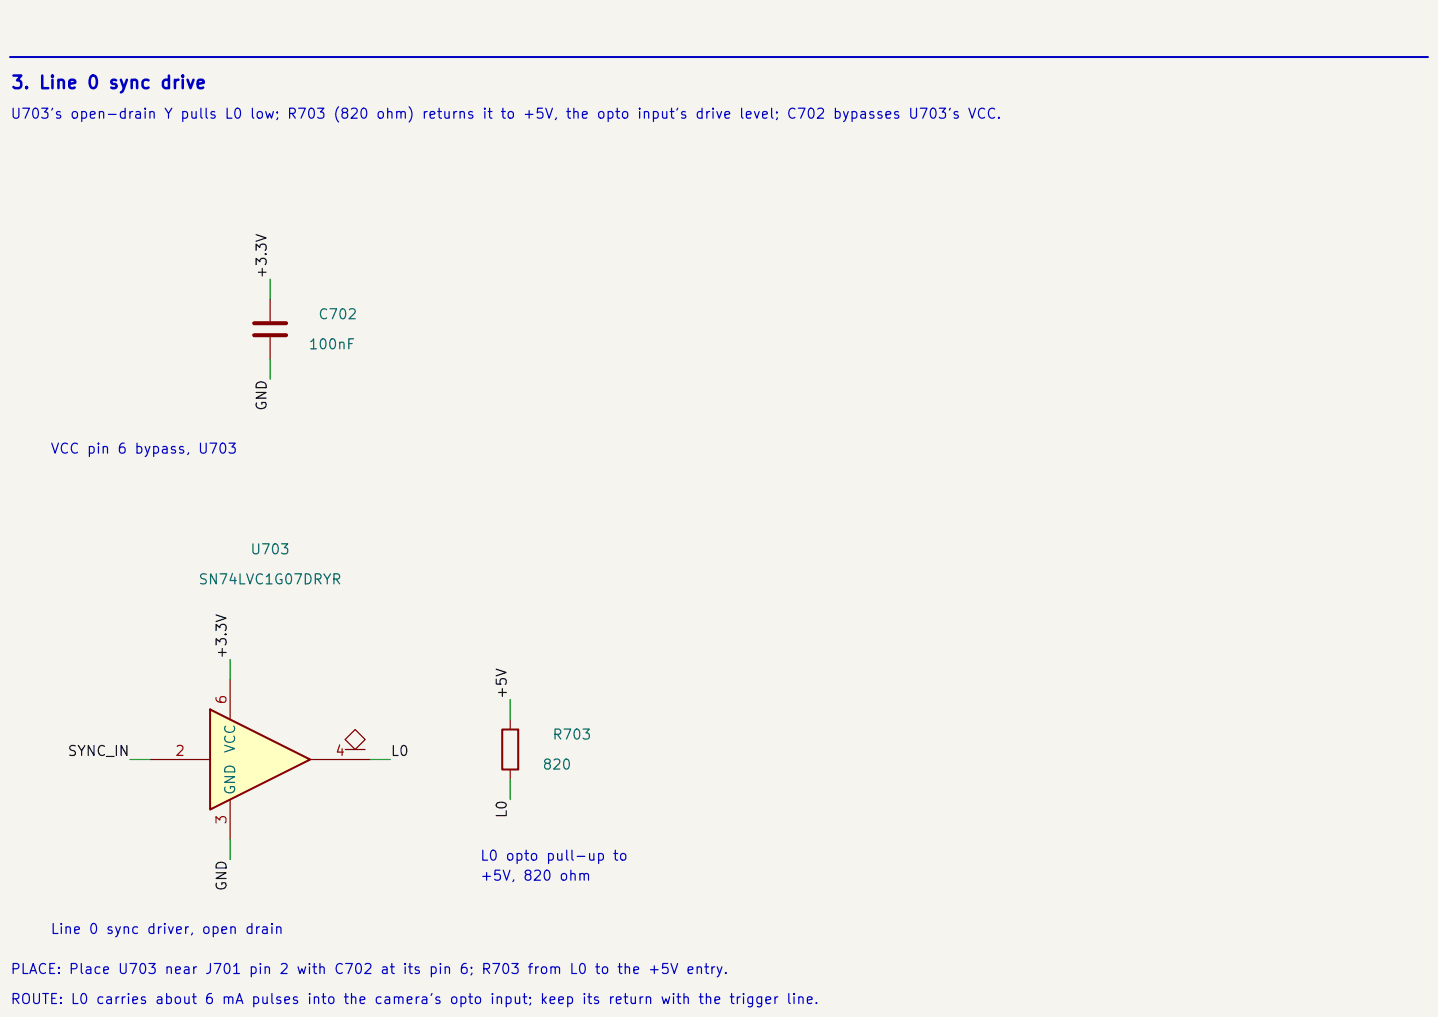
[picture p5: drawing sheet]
<svg xmlns="http://www.w3.org/2000/svg" width="297mm" height="210mm" viewBox="0 0 297 210" stroke-linecap="round" stroke-linejoin="round" font-family="sans-serif">
<path d="M-.1 -.1h297.2v210.2h-297.2z" fill="#f5f4ef" stroke="#f5f4ef" stroke-width=".21"/>
<path d="M43.4 146.5l20.7 10.3-20.7 10.4z" fill="#ffffc2"/>
<path d="M43.4 146.5l20.7 10.3-20.7 10.4zM103.7 150.6h3.3v8.3h-3.3z" fill="none" stroke="#840000" stroke-width=".41"/>
<path d="M55.8 61.8v4.5M55.8 69.6v4.6M31 156.8h12.4M47.5 140.3v8.3M64.1 156.8h12.4M71.3 152.7l2.1-2.1 2 2.1-2 2.1zM71.3 154.8h4.1M105.4 148.6v2M105.4 158.9v2.1M47.5 165.1v8.3" fill="none" stroke="#840000" stroke-width=".25"/>
<path d="M52.5 66.7h6.6M52.5 69.2h6.6" fill="none" stroke="#840000" stroke-width=".83"/>
<path d="M2.1 11.8h292.8" fill="none" stroke="#0000c2" stroke-width=".41"/>
<path d="M55.8 57.7v4.1M55.8 74.2v4.1M47.5 136.2v4.1M26.9 156.8h4.1M76.5 156.8h4.1M105.4 144.4v4.2M47.5 173.4v4.1M105.4 161v4.1" fill="none" stroke="#009600" stroke-width=".25"/>
<text font-size="2.6" fill="#0000c2" x="2.1" y="19">3. Line 0 sync drive</text>
<g font-size="2.1" fill="#0000c2">
<text x="2" y="25">U703's open-drain Y pulls L0 low; R703 (820 ohm) returns it to +5V, the opto input's drive level; C702 bypasses U703's VCC.</text>
<text x="10.3" y="94.2">VCC pin 6 bypass, U703</text>
<text x="99" y="178.2">L0 opto pull-up to</text>
<text x="99" y="182.4">+5V, 820 ohm</text>
<text x="10.3" y="193.4">Line 0 sync driver, open drain</text>
<text x="2" y="201.6">PLACE: Place U703 near J701 pin 2 with C702 at its pin 6; R703 from L0 to the +5V entry.</text>
<text x="2" y="207.8">ROUTE: L0 carries about 6 mA pulses into the camera's opto input; keep its return with the trigger line.</text>
</g>
<g font-size="2.1" fill="#0f0f0f">
<text x="55.6" y="57.7" transform="rotate(-90 55.6 57.7)">+3.3V</text>
<text x="55.6" y="85" transform="rotate(-90 55.6 85)">GND</text>
<text x="47.3" y="136.2" transform="rotate(-90 47.3 136.2)">+3.3V</text>
<text x="105.2" y="144.5" transform="rotate(-90 105.2 144.5)">+5V</text>
<text x="13.8" y="156.6">SYNC_IN</text>
<text x="80.5" y="156.6">L0</text>
<text x="105.2" y="169.1" transform="rotate(-90 105.2 169.1)">L0</text>
<text x="47.3" y="184.2" transform="rotate(-90 47.3 184.2)">GND</text>
</g>
<g font-size="2.1" fill="#006464">
<text x="65.6" y="66.5">C702</text>
<text x="63.6" y="72.6">100nF</text>
<text x="51.5" y="115">U703</text>
<text x="40.8" y="121.2">SN74LVC1G07DRYR</text>
<text x="49.1" y="155.7" transform="rotate(-90 49.1 155.7)">VCC</text>
<text x="113.9" y="153.2">R703</text>
<text x="111.9" y="159.4">820</text>
<text x="49.1" y="164.3" transform="rotate(-90 49.1 164.3)">GND</text>
</g>
<g font-size="2.1" fill="#a90000">
<text x="47.3" y="145.6" transform="rotate(-90 47.3 145.6)">6</text>
<text x="36" y="156.6">2</text>
<text x="69.1" y="156.6">4</text>
<text x="47.3" y="170.4" transform="rotate(-90 47.3 170.4)">3</text>
</g>
</svg>
